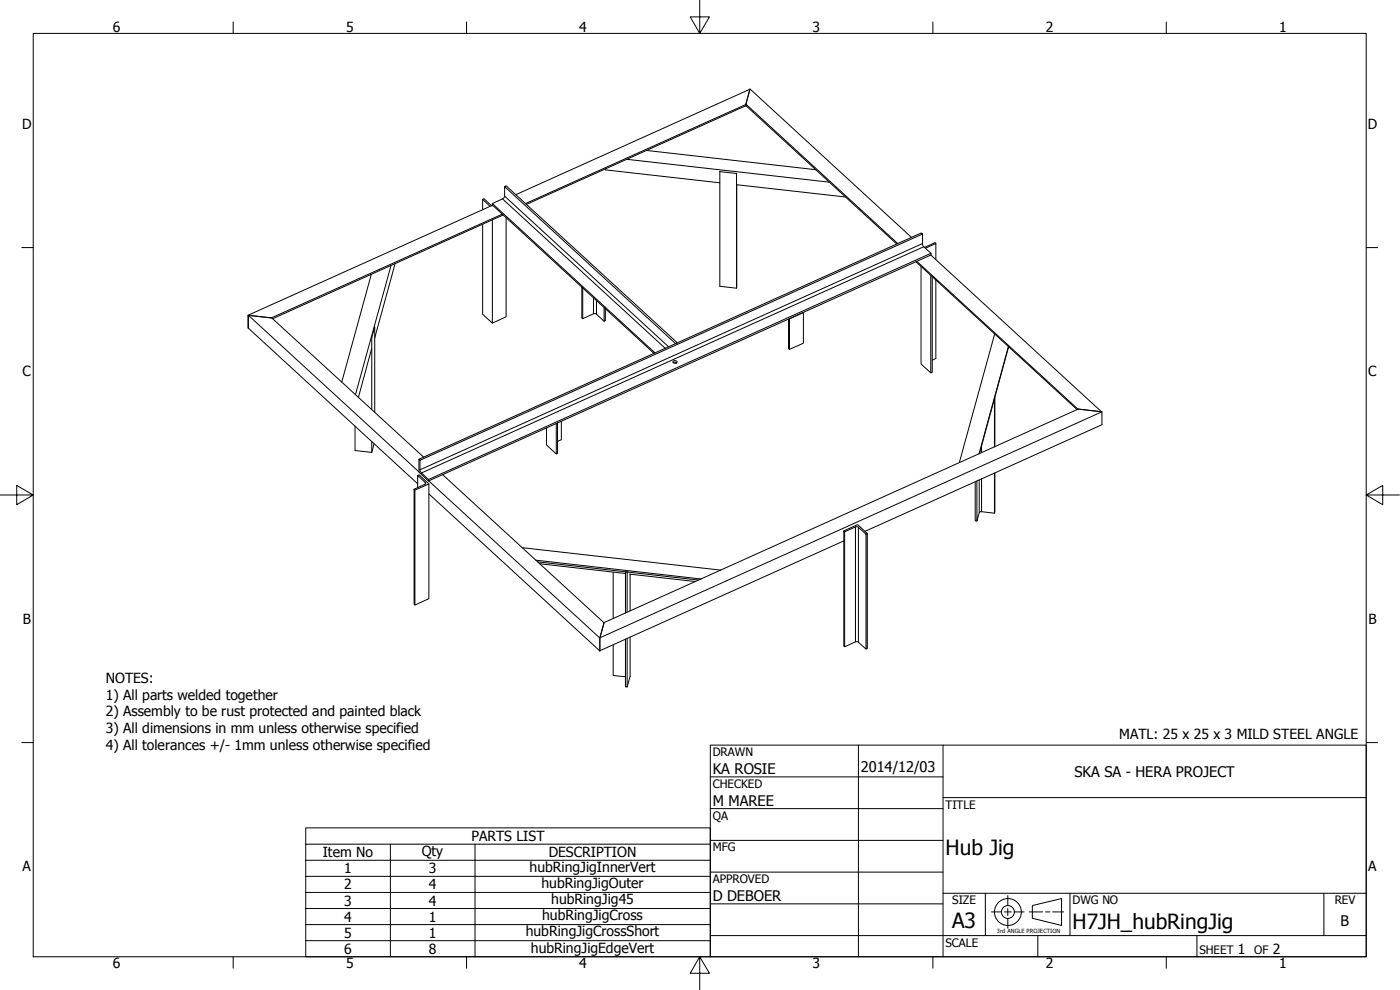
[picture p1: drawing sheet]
<svg xmlns="http://www.w3.org/2000/svg" width="420mm" height="297mm" viewBox="0 0 420 297" stroke-linecap="round" stroke-linejoin="round" font-family="sans-serif">
<!-- layer: Visible (ANSI) -->
<g fill="none" stroke="#000" stroke-width=".3">
<path d="M223.8 31.7l1.3-5 48.5 44.5M223.8 31.7l1.2-4.9-70.2 31.6M223.8 31.7l45.3 41.5M223.8 31.2l45.6 41.9M223.8 31.7h.1M223.8 31.7l-65.8 29.6M223.8 31.4l-66.1 29.7M144.8 59.8l2.3 2.1M151.4 56l.5-.3 51.4 47.2-.5 .2-51.4-47.1v2.9M181.7 50.7v.3l34.3 3.8M188.2 47.8l60.7 6.9M194 45.1l50.8 5.8"/>
<path d="M216 51.4v.1M221 52v34.5l-5-.6v-34.4l5 .6M221 55.4l32.7 3.7M221.1 55.4l-.1 31.1M117.3 79.7l-10.6 38.7M118.5 79.2l-6 22.2M144.8 67.3v27l3 2.7M147.5 61.7l-2.3-2.1-.4 .2v3.1M147.5 61.7h.1M147.8 61.6l-73.4 33M150.7 64.2l-69.2 31.2-7.1-.8 .1 3.9M151 64.5l-69.1 31.1"/>
<path d="M151.9 65.3v29.7l-4.1 2v-31M274.9 78.5l48.4 44.4M275.1 78.4l48.4 44.3M276.4 79.9v29.3l2.9 2.7M276.9 70.2v2.9M279.3 76.5l51.3 47.1-7.1-.8M280.9 73.1l-.3-.3-3.1 1.4M280.9 73.1v4.8M280.9 73.1l-3.2 1.4M74.5 98.5v-3.9l7.1 .8 45.5 41.7M74.5 98.5l50.8 46.6M74.5 94.6l51.2 47"/>
<path d="M111.4 82.3l-8.8 32.4M112.4 98.1l.1 25.6M112.5 98.1l-.9 3.2M179 94.3l2.3 2.1M181.3 92.3v4.1l.4-.2v-3.6M236.9 95.6v9.2l-.2-.2v-8.9M241 93.7l.1 9.3-4.2 1.8M241.1 93.8l-4.2 1.9M279.3 82.6v29.3l.5-.2v-28.7M280.9 84v23.6l-1.1 .5M111.5 101.3h.1M111.5 104.7l-3.9 14.5"/>
<path d="M111.6 101.3v21.6M202.1 108.8l.5-.2 .5 .2M202.1 108.4a.57 .57 0 0 1 .6-.2 .57 .57 0 0 1 .4 .6 .57 .57 0 0 1-.7 .2 .57 .57 0 0 1-.3-.6zM298.4 119.6v14.5M298.5 100.2l-10.6 38.6M298.6 119.2v14.8M302.6 103.9l-8.8 32.3M302.7 104.1l-8.8 32M106.6 127.9v7.3l5 .5M111.6 132.4v3.3M112.3 133.1l-.7 2.6M125.7 137.8l150.8-67.9 .4 .3-150.9 67.9z"/>
<path d="M126 138.1v2.9M164 128.4v5.1l2.9 2.7M167.3 126.9v9.1l-.4 .2v-9.1M168.5 126.4v5.5l-1.2 .5M330.7 123.6l-150.7 67.8M127.6 144.8v.5l-3.3 1.5v34.5l.2 .2v-34.4l-.2-.3M128.7 148.2l51.3 47.1M128.7 144.3l51.3 47.1M132.8 142.4l48.5 44.5-1.3 4.5v3.8M257.6 158.2l2.3 2.1M259.6 159.4l71.1-32v-3.8l-7.1-.9-142.3 64.1-1.3 4.6v3.8M294.6 153.5l3.8 .5"/>
<path d="M298.4 142v12M298.6 141.9l-.2 12.1M156.7 164.3l59.6 6.8M160.8 168.1l49.6 5.6M161.4 168.6l48.2 5.4M162 169.1l25.7 3M184 171.7v13.9M188.2 171.6h.1M189 172.3l19.7 2.2M189.1 172.3v11M253.2 162.3l-73.2 32.9M259.9 160.3l.4-.2v34.4l-.4 .2z"/>
<path d="M184 193.5v9.2l3.7 .4M188.2 191.6v14.5l-.5-.1v-14.2M188.2 183.7v-12.1h-.5v12.3M189.1 191.2v11.7l-.9 3.2M257.6 192.7l2.3 2"/>
</g>
<!-- layer: Visible Narrow (ANSI) -->
<g fill="none" stroke="#000" stroke-width=".3">
<path d="M150.8 59.7l.6-.8 49.3 45.2M147.8 61.1v.4l48.5 44.5M277.2 74l-.3-.9-150.9 67.9 .5 .9M279.4 76v.5l-150.8 67.8v-.4M178.1 89.4v4.8l-3.2 1.4v-9.2l-.3-.2v9.2l.3 .2M179 90.2v4.1l-.9-.1M199.6 104.5l-48.8-44.8-3 1.4 48.8 44.8M125.7 137.8v3.9l2.9 2.6M294.6 133.7v2.1M125.3 142.7l.5-.2 2.9 2.7v34.4l-4.2 1.9M126.5 141.9l150.7-67.9 2.2 2-150.8 67.9zM127.6 145.2v-.4l-2.3-2.1v3.6"/>
<path d="M128.7 145.2l-4.2 1.9M253.2 159.3l4.2-1.9 2.9 2.7M253.5 159.6l3.2-1.5v34.5l-3.2 1.4zM253.5 159.6l-.3-.3v34.5l.3 .2M256.7 158.1l.9 .1v34.5l-.9-.1M292.7 144.6v11.7h.5M293.9 144v9.8l-.7 2.5v-12M294.6 143.7v9.8h-.4l-.3 .3"/>
</g>
<!-- layer: Border (ANSI) -->
<g fill="none" stroke="#000" stroke-width=".3">
<path d="M10 10h400v277.1h-400zM70 6.6v3.4M140 6.6v3.4M210 0v10l-2.9-4.9h5.8l-2.9 4.9M280 6.6v3.4M350 6.6v3.4M6.5 74.3h3.5M410 74.3h3.4M0 148.5h10l-5-2.8v5.7l5-2.9M410 148.5l5 2.9v-5.7l-5 2.8h10M6.5 222.8h3.5M410 222.8h3.4"/>
<path d="M70 287.1v3.4M140 287.1v3.4M210 287.1l2.9 4.9h-5.8l2.9-4.9v9.9M280 287.1v3.4M350 287.1v3.4"/>
</g>
<!-- layer: Title (ANSI) -->
<g fill="none" stroke="#000" stroke-width=".3">
<path d="M213.2 223.6h196.8v63.5h-196.8zM213.2 233.1h69.8M257.6 223.6v63.5M283 239.3h127M283 223.6v63.5M213.2 242.6h69.8M213.2 252.1h69.8M213.2 261.7h69.8M213.2 271.2h69.8M283 268h127M295.7 268v12.7M321.1 268v12.7"/>
<path d="M397.3 268v12.7M213.2 280.7h196.8M311.5 280.7v6.4M359.2 280.7v6.4"/>
</g>
<!-- layer: Symbol (ANSI) -->
<path d="M91.8 253.3v-4.9h121.4v4.9M91.8 258.1h121.4M117.2 253.3v33.8M142.6 253.3v33.8M213.2 253.3h-121.4v4.8M213.2 253.3v33.8h-121.4v-29M91.8 262.9h121.4M91.8 267.8h121.4M91.8 272.6h121.4M91.8 277.4h121.4M91.8 282.2h121.4" fill="none" stroke="#000" stroke-width=".3"/>
<!-- layer: Sketch Geometry (ANSI) -->
<g fill="none" stroke="#000" stroke-width=".3">
<path d="M297.6 273.6h2.8M301.4 273.6h2.1M302.5 268.7v2.8M302.5 272.6v2.1M302.5 275.8v2.7M304.6 273.6h2.7M308.9 273.6h4M309.8 271.7l8.8-2.1v8.1l-8.8-2.2zM313.8 273.6h1.3M315.9 273.6h3.3"/>
<circle cx="302.5" cy="273.6" r="4"/>
<circle cx="302.5" cy="273.6" r="1.94"/>
</g>
<g font-size="6.3">
<text x="283.8" y="256.5">Hub Jig</text>
<text x="285.8" y="278.6">A3</text>
<text x="321.9" y="278.6">H7JH_hubRingJig</text>
</g>
<g font-size="4.4">
<text x="213.9" y="232.2">KA ROSIE</text>
<text x="258.4" y="231.6">2014/12/03</text>
<text x="322.5" y="233">SKA SA - HERA PROJECT</text>
<text x="213.9" y="241.9">M MAREE</text>
<text x="213.9" y="270.3">D DEBOER</text>
<text x="402.3" y="277.9">B</text>
</g>
<g font-size="4.2">
<text x="33.8" y="9.6">6</text>
<text x="103.9" y="9.6">5</text>
<text x="173.9" y="9.6">4</text>
<text x="243.8" y="9.6">3</text>
<text x="313.9" y="9.6">2</text>
<text x="383.9" y="9.6">1</text>
<text x="6.7" y="38.7">D</text>
<text x="410.5" y="38.7">D</text>
<text x="6.8" y="113">C</text>
<text x="410.7" y="113">C</text>
<text x="6.9" y="187.2">B</text>
<text x="410.7" y="187.2">B</text>
<text x="31.7" y="204.9">NOTES:</text>
<text x="31.7" y="209.9">1) All parts welded together</text>
<text x="31.7" y="214.9">2) Assembly to be rust protected and painted black</text>
<text x="31.7" y="219.9">3) All dimensions in mm unless otherwise specified</text>
<text x="335.9" y="221.7">MATL: 25 x 25 x 3 MILD STEEL ANGLE</text>
<text x="31.7" y="225">4) All tolerances +/- 1mm unless otherwise specified</text>
<text x="96.9" y="257.2">Item No</text>
<text x="126.6" y="256.8">Qty</text>
<text x="141.5" y="252.4">PARTS LIST</text>
<text x="164.7" y="257.2">DESCRIPTION</text>
<text x="6.8" y="261.4">A</text>
<text x="103.3" y="262.1">1</text>
<text x="128.7" y="262.1">3</text>
<text x="158.9" y="261.7">hubRingJigInnerVert</text>
<text x="410.7" y="261.4">A</text>
<text x="103.3" y="266.9">2</text>
<text x="128.7" y="266.9">4</text>
<text x="162.5" y="266.5">hubRingJigOuter</text>
<text x="103.3" y="271.7">3</text>
<text x="128.7" y="271.7">4</text>
<text x="165.4" y="271.3">hubRingJig45</text>
<text x="103.3" y="276.5">4</text>
<text x="103.3" y="281.3">5</text>
<text x="128.7" y="276.5">1</text>
<text x="128.7" y="281.4">1</text>
<text x="157.8" y="281">hubRingJigCrossShort</text>
<text x="162.7" y="276.1">hubRingJigCross</text>
<text x="103.3" y="286.1">6</text>
<text x="128.7" y="286.2">8</text>
<text x="159.3" y="285.8">hubRingJigEdgeVert</text>
<text x="371.5" y="286.2">1</text>
<text x="382" y="286.2">2</text>
<text x="33.8" y="290.5">6</text>
<text x="103.9" y="290.5">5</text>
<text x="173.9" y="290.5">4</text>
<text x="243.8" y="290.5">3</text>
<text x="313.9" y="290.5">2</text>
<text x="383.9" y="290.5">1</text>
</g>
<g font-size="3.5">
<text x="213.9" y="226.9">DRAWN</text>
<text x="213.9" y="236.4">CHECKED</text>
<text x="213.9" y="245.9">QA</text>
<text x="283.8" y="242.6">TITLE</text>
<text x="213.9" y="255.4">MFG</text>
<text x="213.9" y="265">APPROVED</text>
<text x="285.8" y="271.3">SIZE</text>
<text x="321.9" y="271.3">DWG NO</text>
<text x="400.6" y="271.3">REV</text>
<text x="283.8" y="284">SCALE</text>
<text x="360" y="286.2">SHEET</text>
<text x="376.4" y="286.2">OF</text>
</g>
<text font-size="1.7" x="299.2" y="280">3rd ANGLE PROJECTION</text>
</svg>
